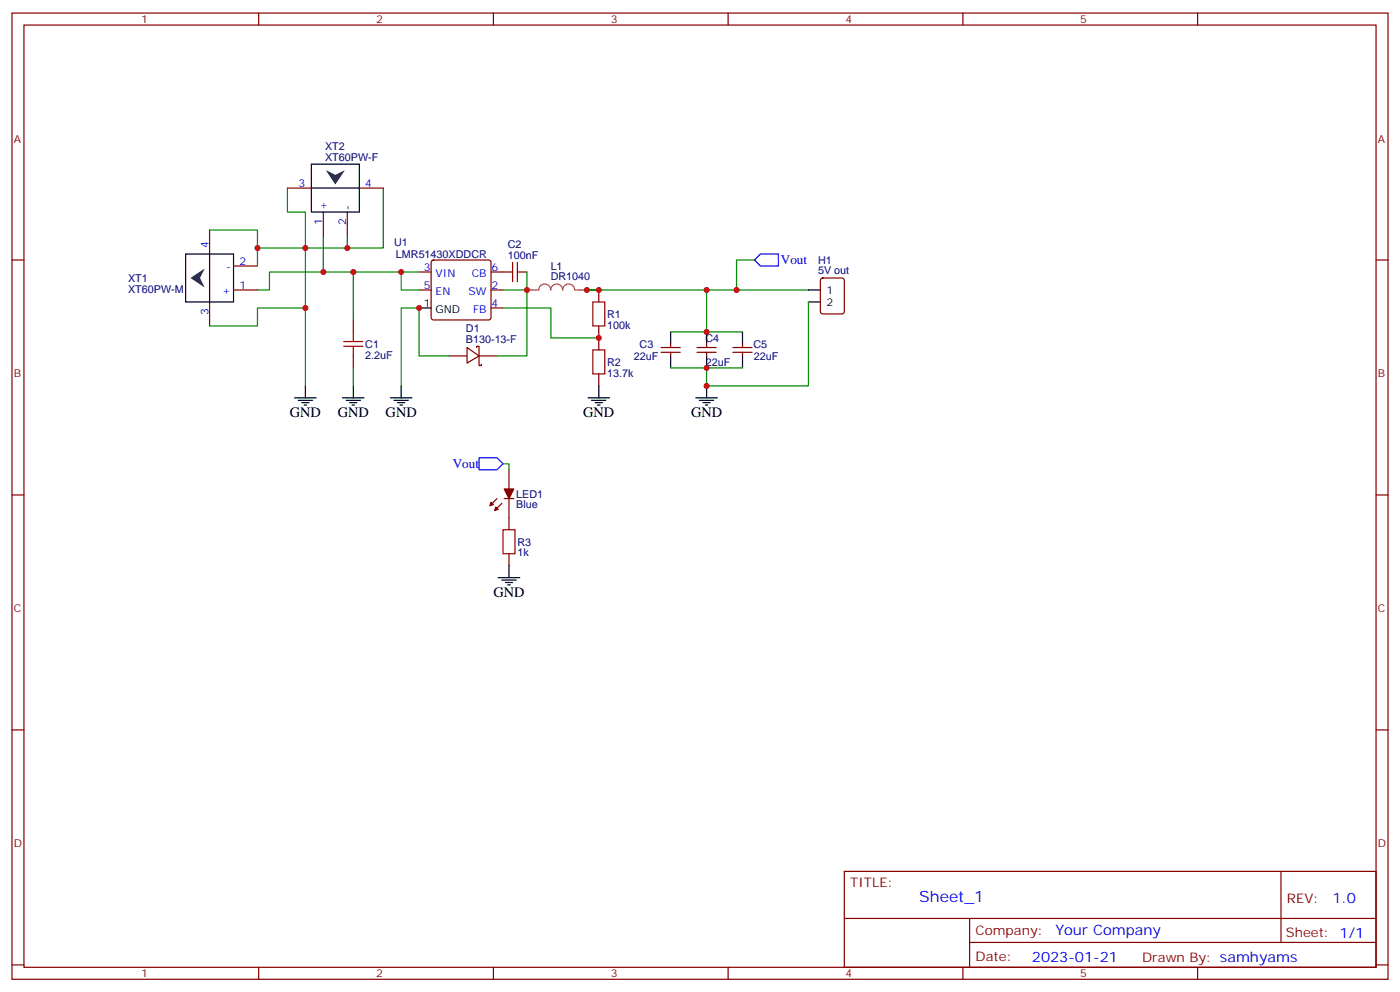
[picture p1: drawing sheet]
<svg xmlns="http://www.w3.org/2000/svg" width="412mm" height="292mm" viewBox="0 0 412 292" stroke-linecap="round" stroke-linejoin="round" font-family="sans-serif">
<g fill="none" stroke="#870000" stroke-width=".35">
<path d="M3.5 3.8h405.4v284.4h-405.4zM7.1 7.4h398.2v277.3h-398.2zM76.2 3.8v3.6M145.3 3.8v3.6M214.5 3.8v3.6M283.6 3.8v3.6M352.8 3.8v3.6M3.5 76.5h3.6M61.7 67.7v7.1M127.2 76.7l.5-.2h16.2l.5 .2 .2 .5v16.3l-.2 .4-.5 .3h-16.2l-.5-.3-.2-.4v-16.3zM405.3 76.5h3.6M61.7 88.9v7"/>
<path d="M104.1 94.2v3.5M123.5 80h3.5M123.5 85.3h3.5M144.6 90.6h3.6M144.6 80h6.4M144.6 85.3h3.6M152.4 80h2.8M176.4 85.3v3.6M176.4 95.9v7.1M241.9 82l.5-.2h5.6l.7 .4v9.5l-.5 .6-5.8 .1-.7-.5v-9.4zM104.1 104.7v3.6M132.3 104.7h5.3"/>
<path d="M137.6 102.3l3.5 2.4-3.5 2.2zM140.4 102.3v-.4h.7v5.7h.7v-.4M141.1 104.7h5.3M176.4 110v3.6M194.7 103.7h5.7M194.7 102.3h5.7M197.6 101.2v1.1M197.6 103.7v1M205.3 103.7h5.7M205.3 102.3h5.7M208.1 101.2v1.1M208.1 103.7v1"/>
<path d="M215.9 103.7h5.6M215.9 102.3h5.6M218.7 101.2v1.1M218.7 103.7v1M149.9 138.3v5.6M3.5 145.7h3.6M146.4 146.7l-1.4 1.4M147.8 148.1l-1.4 1.4M148.5 146.7h2.8M149.9 146.7v9.2M405.3 145.7h3.6M149.9 162.9v3.6"/>
<path d="M3.5 214.8h3.6M405.3 214.8h3.6M248.7 256.4h156.6v28.3h-156.6zM377.3 256.5v20.8M248.7 270.3h156.5M285.6 277.3h119.6M285.6 270.3v14.1M3.5 284h3.6M76.2 284.7v3.5M145.3 284.7v3.5M214.5 284.7v3.5M283.6 284.7v3.5"/>
<path d="M352.8 284.7v3.5M405.3 284h3.6"/>
</g>
<g fill="none" stroke="#000" stroke-width=".35">
<path d="M123.5 90.6h3.5M197.6 97.7v3.5M208.1 97.7v3.5M218.7 97.7v3.5M238.1 85.3h3.6M238.1 88.9h3.6M86.8 117.1h6.3M87.8 117.8h4.3M88.9 118.5h2.1M89.6 119.2h.7M90 113.6v3.5M100.9 117.1h6.3"/>
<path d="M102 117.8h4.2M103 118.5h2.1M103.7 119.2h.7M104.1 113.6v3.5M115 117.1h6.4M116.1 117.8h4.2M117.1 118.5h2.1M117.8 119.2h.7M118.2 113.6v3.5M173.2 117.1h6.4M174.3 117.8h4.2M175.3 118.5h2.1"/>
<path d="M176 119.2h.7M176.4 113.6v3.5M197.6 104.7v3.6M205 117.1h6.3M206 117.8h4.3M207.1 118.5h2.1M207.8 119.2h.7M208.1 104.7v3.6M208.1 113.6v3.5M218.7 104.7v3.6M146.8 170h6.3M147.8 170.7h4.2"/>
<path d="M148.9 171.4h2.1M149.6 172.1h.7M149.9 166.5v3.5"/>
</g>
<g fill="none" stroke="#008700" stroke-width=".35">
<path d="M84.7 55.4v7h5.3v10.6h12.3v-3.5M112.9 55.4v17.6h-10.6M61.7 67.7h14.1v5.3h14.2v40.6M95.2 69.5v10.5M222.2 76.5h-5.2v8.8M90 90.6h-14.2v5.3h-14.1M104.1 80h-24.7v5.3h-3.6M118.2 80h5.3M123.5 85.3h-5.3v-5.3h-14.1v14.2M148.2 90.6h14.1v8.8h14.1M148.2 85.3h7M155.2 85.3v19.4h-8.8"/>
<path d="M155.2 80v5.3M172.9 85.3h65.2M197.6 97.7h21.1M208.1 85.3v12.4M238.1 88.9v24.7h-30v-5.3M104.1 108.3v5.3M132.3 104.7h-8.8v-14.1h-5.3v23M197.6 108.3h21.1M148.2 136.5h1.7v1.8"/>
</g>
<path d="M151 77.2v5.7M152.4 77.2v5.7M104.1 97.7v2.8M174.6 88.9h3.6v7h-3.6zM101.2 100.5h5.7M101.2 101.9h5.7M104.1 101.9v2.8M174.6 103h3.6v7h-3.6zM148.2 155.9h3.5v7h-3.5z" fill="none" stroke="#a10000" stroke-width=".35"/>
<path d="M155.2 85.3h3.5a1.76 1.76 0 0 1 1.8-1.7 1.76 1.76 0 0 1 1.7 1.7 1.76 1.76 0 0 1 1.8-1.7 1.76 1.76 0 0 1 1.7 1.7 1.76 1.76 0 0 1 1.8-1.7 1.76 1.76 0 0 1 1.8 1.7M169.4 85.3h3.5" fill="none" stroke="#a64a4a" stroke-width=".35"/>
<path d="M222.2 76.5l1.8-1.7h5.3v3.5h-5.3zM141.1 134.7h5.3l1.8 1.8-1.8 1.8h-5.3z" fill="none" stroke="#00f" stroke-width=".35"/>
<g fill="#870000" stroke="#870000" stroke-width=".35">
<path d="M148.5 143.9h2.8l-1.4 2.8z"/>
<path d="M144.6 147.8l.7 .7-1 .3z"/>
<path d="M146 149.2l.8 .7-1.1 .3z"/>
</g>
<path d="M56.1 81.8l4.2-2.8-1.4 2.8 1.4 2.8z" fill="#333"/>
<path d="M91.7 48.3h14.1v7.1h-14.1zM91.7 55.4v7h14.1v-7M54.7 74.8h7v14.1h-7zM61.7 74.8h7.1v14.1h-7.1" fill="none" stroke="#000" stroke-width=".35"/>
<path d="M68.8 78.3h7M95.2 62.4v7.1M102.3 62.4v7.1M68.8 85.3h7" fill="none" stroke="#870000" stroke-width=".35"/>
<path d="M75.8 73v5.3" fill="none" stroke="#008700" stroke-width=".35"/>
<path d="M96 50.1l2.8 1.4 2.8-1.4-2.8 4.2z" fill="#333"/>
<path d="M84.7 55.4h7M105.8 55.4h7.1" fill="none" stroke="#870000" stroke-width=".35"/>
<g fill="#c00">
<circle cx="155.2" cy="85.3" r=".88"/>
<circle cx="176.4" cy="99.4" r=".88"/>
<circle cx="208.1" cy="97.7" r=".88"/>
<circle cx="208.1" cy="85.3" r=".88"/>
<circle cx="208.1" cy="108.3" r=".88"/>
<circle cx="208.1" cy="113.6" r=".88"/>
<circle cx="118.2" cy="80" r=".88"/>
<circle cx="217" cy="85.3" r=".88"/>
<circle cx="104.1" cy="80" r=".88"/>
<circle cx="95.3" cy="80" r=".88"/>
<circle cx="90" cy="73" r=".88"/>
<circle cx="102.3" cy="73" r=".88"/>
<circle cx="176.4" cy="85.3" r=".88"/>
<circle cx="172.9" cy="85.3" r=".88"/>
<circle cx="75.8" cy="73" r=".88"/>
<circle cx="90" cy="90.6" r=".88"/>
<circle cx="123.5" cy="90.6" r=".88"/>
</g>
<text font-size="4.6" fill="#00f" x="270.8" y="265.5">Sheet_1</text>
<g font-size="4.2">
<text x="85.4" y="122.7">GND</text>
<text x="99.5" y="122.7">GND</text>
<text x="113.6" y="122.7">GND</text>
<text x="171.8" y="122.7">GND</text>
<text x="203.6" y="122.7">GND</text>
<text x="145.3" y="175.6">GND</text>
</g>
<g font-size="4.2" fill="#00f">
<text x="392.5" y="265.7">1.0</text>
<text x="310.9" y="275.3">Your Company</text>
<text x="304" y="283.1">2023-01-21</text>
</g>
<g font-size="3.9" fill="#00f">
<text x="230" y="77.8">Vout</text>
<text x="133.4" y="137.7">Vout</text>
</g>
<g font-size="3.9" fill="#800">
<text x="250.5" y="261">TITLE:</text>
<text x="379.1" y="265.7">REV:</text>
<text x="287.4" y="275.2">Company:</text>
<text x="378.7" y="275.8">Sheet: 1/1</text>
<text x="287.4" y="282.9">Date:</text>
<text x="336.4" y="283">Drawn By: samhyams</text>
</g>
<g font-size="3.2" fill="#800">
<text x="41.6" y="6.8">1</text>
<text x="110.8" y="6.8">2</text>
<text x="179.9" y="6.8">3</text>
<text x="249.1" y="6.8">4</text>
<text x="318.2" y="6.8">5</text>
<text x="4.1" y="41.9">A</text>
<text x="405.9" y="41.9">A</text>
<text x="4.1" y="111.1">B</text>
<text x="405.9" y="111.1">B</text>
<text x="4.1" y="180.2">C</text>
<text x="405.9" y="180.2">C</text>
<text x="4.1" y="249.4">D</text>
<text x="405.9" y="249.4">D</text>
<text x="41.6" y="287.7">1</text>
<text x="110.8" y="287.7">2</text>
<text x="179.9" y="287.7">3</text>
<text x="249.1" y="287.7">4</text>
<text x="318.2" y="287.7">5</text>
</g>
<g font-size="3.2" fill="#000080">
<text x="95.8" y="47.2">XT60PW-F</text>
<text x="95.8" y="44.1">XT2</text>
<text x="116.1" y="72.4">U1</text>
<text x="116.6" y="75.9">LMR51430XDDCR</text>
<text x="149.6" y="76.2">100nF</text>
<text x="149.6" y="73">C2</text>
<text x="241" y="77.6">H1</text>
<text x="37.7" y="83">XT1</text>
<text x="162.2" y="82.5">DR1040</text>
<text x="162.2" y="79.3">L1</text>
<text x="241" y="80.8">5V out</text>
<text x="37.7" y="86.1">XT60PW-M</text>
<text x="178.9" y="93.5">R1</text>
<text x="137.2" y="100.9">B130-13-F</text>
<text x="137.2" y="97.7">D1</text>
<text x="178.9" y="96.7">100k</text>
<text x="207.8" y="100.6">C4</text>
<text x="107.6" y="105.5">2.2uF</text>
<text x="107.6" y="102.4">C1</text>
<text x="178.9" y="107.7">R2</text>
<text x="186.7" y="105.9">22uF</text>
<text x="188.4" y="102.4">C3</text>
<text x="207.9" y="107.7">22uF</text>
<text x="221.9" y="102.4">C5</text>
<text x="222" y="105.9">22uF</text>
<text x="178.9" y="110.8">13.7k</text>
<text x="152" y="149.6">Blue</text>
<text x="152" y="146.5">LED1</text>
<text x="152.4" y="160.6">R3</text>
<text x="152.4" y="163.7">1k</text>
</g>
<g font-size="3.2" fill="#00f">
<text x="87.9" y="55">3</text>
<text x="107.6" y="55">4</text>
<text x="96.3" y="61.7" transform="rotate(-90 96.3 61.7)">+</text>
<text x="103.4" y="61.7" transform="rotate(-90 103.4 61.7)">-</text>
<text x="94.9" y="66.2" transform="rotate(-90 94.9 66.2)">1</text>
<text x="102" y="66.2" transform="rotate(-90 102 66.2)">2</text>
<text x="61.4" y="73" transform="rotate(-90 61.4 73)">4</text>
<text x="70.6" y="77.9">2</text>
<text x="66.6" y="79.3">-</text>
<text x="124.8" y="79.7">3</text>
<text x="128.3" y="81.5">VIN</text>
<text x="138.9" y="81.5">CB</text>
<text x="144.8" y="79.7">6</text>
<text x="65.5" y="86.4">+</text>
<text x="70.6" y="85">1</text>
<text x="124.8" y="85">5</text>
<text x="128.3" y="86.7">EN</text>
<text x="138" y="86.7">SW</text>
<text x="144.8" y="85">2</text>
<text x="61.4" y="92.6" transform="rotate(-90 61.4 92.6)">3</text>
<text x="139.3" y="92">FB</text>
<text x="144.8" y="90.3">4</text>
</g>
<g font-size="3.2">
<text x="243.4" y="86.4">1</text>
<text x="243.4" y="89.9">2</text>
<text x="124.8" y="90.3">1</text>
<text x="128.3" y="92">GND</text>
</g>
<g font-size=".7" fill="#838383">
<text x="152.6" y="85.6">SpiceOrder ind1</text>
<text x="170.3" y="85.6">SpiceOrder ind2</text>
</g>
</svg>
